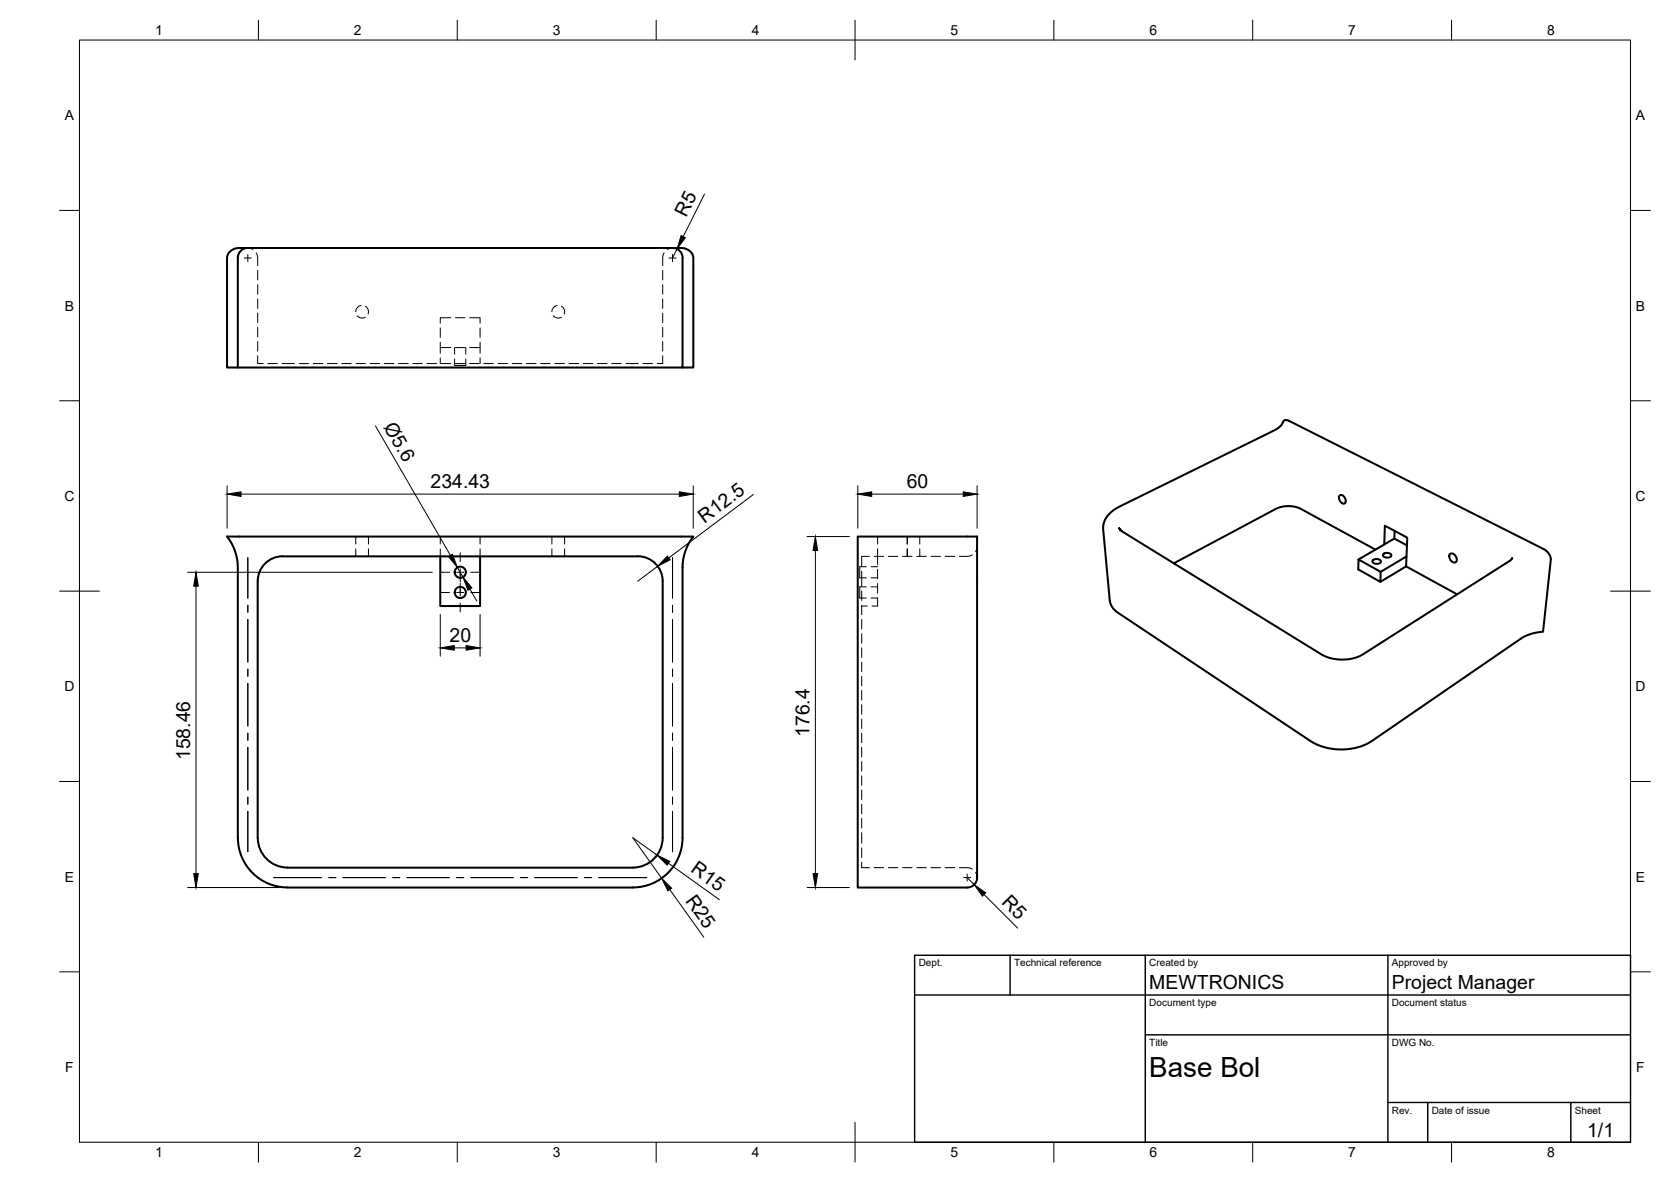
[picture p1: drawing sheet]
<svg xmlns="http://www.w3.org/2000/svg" width="420mm" height="297mm" viewBox="0 0 420 297" stroke-linecap="round" stroke-linejoin="round" font-family="sans-serif">
<!-- layer: Visible -->
<g fill="none" stroke="#000" stroke-width=".51">
<path d="M57.8 63.3l.9-.7 .8-.2 2.8-.1a2.47 2.47 0 0 0-2.5 2.5v27.6h-2.7v-27.7l.2-.8zM62.3 62.3h109.1l.8 .1 1.4 .9 .5 .6 .2 .8v27.7h-2.7M169.1 62.3a2.51 2.51 0 0 1 2.5 2.5M171.6 64.8v27.6h-111.8M71.1 139.8h89.3a6.3 6.3 0 0 1 6.2 6.2M71.1 139.8a6.3 6.3 0 0 0-6.3 6.2M110.7 139.8v12.5h10v-12.5M279 129.1l2.2-1.6 39.2-19.3 1.7-1.2 .7-1.3 .9-.1 65 32.8 1 1.1 .3 1.1-2 18.2a11.4 11.4 0 0 0-5.6 1.7l-37.4 25.7a15.1 15.1 0 0 1-15.5 0l-48.3-32.1a4.5 4.5 0 0 1-2.2-3.2l-1.6-18 .1-1.2 .3-1zM281.4 132.7l.3 .5 .6 .4 50.2 31 1.8 .7 2.4 .4 3.2-.2 1.4-.4 1.3-.6 37.1-23.6 .5-.7M336.9 124.5a1.25 1.25 0 0 1 1.3 .6 1.25 1.25 0 0 1-.1 1.4 1.37 1.37 0 0 1-1.2-2zM345.8 138.1l-18.7-10.2a7.3 7.3 0 0 0-6.3 0l-25.7 13.7M347.9 139.2a1.28 1.28 0 0 1 1.9 .4 1.24 1.24 0 0 1-2.1-.1z"/>
<path d="M348.1 136.8l.1-4.7 5.6 3-.1 4.7M348.1 136.8l-6.5 3.8M350.6 135.3l3.2 1.7M350.7 133.4l-.1 1.9-2.5 1.5M364.6 139.2a1.39 1.39 0 0 1 1.4 .6 1.39 1.39 0 0 1 .1 1.5 1.39 1.39 0 0 1-1.4-.6 1.39 1.39 0 0 1-.1-1.5zM64.8 146.1v64.4a7.5 7.5 0 0 0 7.5 7.5M166.6 146.1v64.4a7.5 7.5 0 0 1-7.5 7.5M345.2 140.8a1.27 1.27 0 0 1 2 .4 1.25 1.25 0 0 1-2.1-.2zM347.1 146.2l.1-2.5-5.6-3.1-.1 2.5 5.6 3.1 6.4-3.9 12.9 7.1M353.5 142.3l.2-2.5-6.5 3.9M59.8 210.5a12.5 12.5 0 0 0 12.5 12.5h86.8a12.5 12.5 0 0 0 12.5-12.5v-67.9a12.6 12.6 0 0 1 2.7-7.8h-117.2a12.6 12.6 0 0 1 2.7 7.8v67.9M72.3 218h86.8"/>
<path d="M245.7 220.5a2.51 2.51 0 0 1-2.5 2.5h-27.5v-88.2h30v85.7"/>
<circle cx="115.7" cy="143.8" r="1.41"/>
<circle cx="115.7" cy="148.9" r="1.41"/>
</g>
<!-- layer: Hidden -->
<g fill="none" stroke="#000" stroke-width=".25">
<path d="M62.3 62.3l1.3 .4M64.4 63.5l.1 .1a5 5 0 0 1 .3 3.2M64.8 68v2.3M64.8 71.5v2.4M64.8 75.1v2.4M64.8 78.7v2.4M89.8 79.4a1.62 1.62 0 0 0 2 .3M90.8 76.8a1.59 1.59 0 0 0-1.3 1.5M91.9 76.9a1.6 1.6 0 0 1 .6 2M113.3 79.8h-2.6v1.4M114.5 79.8h2.4M118.1 79.8h2.6v1.4"/>
<path d="M139.1 79.4a1.66 1.66 0 0 0 2.1 .3M140.1 76.8a1.6 1.6 0 0 0-1.3 1.5M141.2 76.9a1.58 1.58 0 0 1 .7 2M166.6 68v2.3M166.6 71.5v2.4M166.6 75.1v2.4M166.6 78.7v2.4M167 63.5v.1a5 5 0 0 0-.4 3.2M169.1 62.3l-1.3 .4M64.8 89.4v2h1.4M64.8 82.3v2.4M64.8 85.8v2.4"/>
<path d="M67.4 91.4h2.3M70.9 91.4h3.1M75.2 91.4h2.4M78.8 91.4h2.4M82.4 91.4h2.4M85.9 91.4h2.4M89.5 91.4h2.4M93.1 91.4h2.4M96.6 91.4h2.4M100.2 91.4h2.4M103.8 91.4h2.4M107.4 91.4h2.3"/>
<path d="M110.7 82.4v2.4M110.7 86v1.3M110.7 89.9v1.5M110.9 91.4h2.4M113.3 87.3h-2.6v1.5M114.3 90.2v1.6h2.8v-1.6M114.3 87.3v1.7M114.5 91.4h2.4M114.5 87.3h2.4M117.1 87.3v1.7M118.1 87.3h2.6v1.5M118.1 91.4h2.4"/>
<path d="M120.7 82.4v2.4M120.7 86v1.3M120.7 89.9v1.5M121.7 91.4h2.3M125.2 91.4h2.4M128.8 91.4h2.4M132.4 91.4h2.4M136 91.4h2.3M139.5 91.4h2.4M143.1 91.4h2.4M146.7 91.4h2.4M150.2 91.4h2.4"/>
<path d="M153.8 91.4h2.4M157.4 91.4h3.1M161.7 91.4h2.4M166.6 89.4v2h-1.4M166.6 82.3v2.4M166.6 85.8v2.4M89.5 134.8v1.9M89.5 137.9v1.9M92.6 134.8v1.9M92.6 137.9v1.9M110.7 134.8v1.9M110.7 137.9v1.9"/>
<path d="M120.7 134.8v1.9M120.7 137.9v1.9M138.8 134.8v1.9M138.8 137.9v1.9M142 134.8v1.9M142 137.9v1.9M218.6 139.8h-1.9v2.5M219.8 139.8h2.4M220.7 134.8v1.9M220.7 137.9v4M223.4 139.8h2.4M226.9 139.8h2.4"/>
<path d="M228.1 134.8v1.9M228.1 137.9v1.9M228.2 134.8v1.9M228.2 137.9v1.9M230.5 139.8h2.4M231.3 134.8v1.9M231.3 137.9v1.9M234.1 139.8h2.4M237.7 139.8h2.4M244.5 139.4l-.1 .1a5 5 0 0 1-3.2 .3M245.7 137.3l-.4 1.3M216.7 143.5v3.8"/>
<path d="M216.7 148.5v2.4M216.7 152.1v2.4M216.7 155.7v2.4M216.7 159.2v2.4M216.7 152.3h1.4M217.8 147.5h-1.6v2.8h1.6M217.8 142.4h-1.6v2.8h1.6M219 150.3h1.7M219 147.5h1.7M219 145.2h1.7M219 142.4h1.7M220.7 150.2v2.1h-1.4"/>
<path d="M220.7 143.1v2.4M220.7 146.6v2.4M216.7 162.8v2.4M216.7 166.4v2.4M216.7 170v2.3M216.7 173.5v2.4M216.7 177.1v2.4M216.7 180.7v2.4M216.7 184.3v2.3M216.7 187.8v2.4M216.7 191.4v2.4M216.7 195v2.3"/>
<path d="M216.7 198.6v2.3M216.7 216.7v1.3h1.9M216.7 213.1v2.4M216.7 209.3v2.6M216.7 202.1v2.4M216.7 205.7v2.4M219.8 218h2.4M223.4 218h2.4M226.9 218h2.4M230.5 218h2.4M234.1 218h2.4M237.7 218h2.4"/>
<path d="M241.2 218a5 5 0 0 1 3.2 .4h.1M245.3 219.3l.4 1.2"/>
</g>
<!-- layer: BORDER -->
<g fill="none" stroke="#000" stroke-width=".25">
<path d="M20 10.1h390v276.9h-390zM65 5.1v5M115 5.1v5M165 5.1v5M215 5.1v10M265 5.1v5M315 5.1v5M365 5.1v5M15 52.9h5M410 52.9h5M15 100.7h5M410 100.7h5"/>
<path d="M15 148.6h10M405 148.6h10M15 196.4h5M410 196.4h5M15 244.2h5M410 244.2h5M65 287v5M115 287v5M165 287v5M215 282.1v9.9M265 287v5M315 287v5"/>
<path d="M365 287v5"/>
</g>
<!-- layer: TITLEBLOCK -->
<path d="M230 240.1h180v46.9h-180zM230 250h180M254 240.1v9.9M288 240.1v46.9M349 240.1v46.9M288 260.1h122M349 277.1h61M359 277.1v9.9M395 277.1v9.9" fill="none" stroke="#000" stroke-width=".36"/>
<!-- layer: Smart Centers -->
<g fill="none" stroke="#000" stroke-width=".25">
<path d="M61.4 64.8h1.8M62.3 64v1.7M168.2 64.8h1.8M169.1 64v1.7M115.7 138.9v2.2M62.3 140.2v10.1M62.3 152.1v1.8M62.3 155.7v10.7M110.8 148.9h2.2M110.8 143.8h2.2M114.8 148.9h1.8M114.8 143.8h1.8"/>
<path d="M115.7 142.9v3.3M115.7 146.5v3.3M115.7 151.6v2.2M118.4 148.9h2.2M118.4 143.8h2.2M169.1 140.2v10.1M169.1 152.1v1.8M169.1 155.7v10.7M62.3 168.2v1.8M62.3 171.7v10.7M169.1 168.2v1.8M169.1 171.7v10.7"/>
<path d="M62.3 184.2v1.8M62.3 187.8v10.7M169.1 184.2v1.8M169.1 187.8v10.7M62.3 200.3v1.8M62.3 203.9v10.1M169.1 200.3v1.8M169.1 203.9v10.1M243.2 219.7v1.7M68.8 220.5h12.1M82.7 220.5h1.8M86.2 220.5h10.8"/>
<path d="M98.7 220.5h1.8M102.3 220.5h10.7M114.8 220.5h1.8M118.4 220.5h10.7M130.9 220.5h1.8M134.5 220.5h10.7M147 220.5h1.7M150.5 220.5h12.1M242.3 220.5h1.8"/>
</g>
<!-- layer: FD_Dimensions -->
<g fill="none" stroke="#000" stroke-width=".25">
<path d="M177.1 48.8l-5.3 10.7M170.2 62.6l-1.1 2.2M94.4 107l18.9 32.6M57.1 122.1v10.6M60.6 124.2h110.2M174.3 122.1v10.6M189.4 124.3l-21.3 15.9M202.9 134.8h10.7M205 138.3v81.2M215.7 122.1v10.6M219.2 124.2h23M245.7 122.1v10.6"/>
<path d="M47.2 143.8h61.5M49.3 147.3v72.2M110.7 154.4v10.5M115 142.6l1.4 2.4M118.2 148l1.7 3.1M120.7 154.4v10.5M165.4 142.3l-5 3.8M114.2 162.8h3M165.2 214.9l-6.1-4.4 7.3 10.2M168.1 216.9l12.8 9.2M47.2 223h23M168.4 223.5l8.6 12"/>
<path d="M202.9 223h10.7M243.2 220.5l1.7 1.8M247.4 224.8l8.5 8.4"/>
</g>
<g fill="#000" stroke="#000" stroke-width=".25">
<path d="M171.3 59.2l1 .5-2.1 2.9zM57.1 124.2l3.5-.6v1.2zM112.8 139.9l.9-.6 1.3 3.3zM167.8 139.7l.7 1-3.1 1.6zM170.8 123.6l3.5 .6-3.5 .6zM205 134.8l.6 3.5h-1.2zM215.7 124.2l3.5-.6v1.2zM242.2 123.6l3.5 .6-3.5 .6zM49.3 143.8l.6 3.5h-1.2zM116.4 145l2.3 2.8-1 .5zM110.7 162.8l3.5-.6v1.2zM117.2 162.2l3.5 .6-3.5 .6z"/>
<path d="M48.7 219.5h1.2l-.6 3.5zM165.2 214.9l3.2 1.6-.7 .9zM204.4 219.5h1.2l-.6 3.5zM166.4 220.7l2.5 2.5-1 .7zM244.9 222.3l2.9 2.1-.8 .8z"/>
</g>
<text font-size="7" x="289" y="270.6">Base Bol</text>
<g font-size="4.9">
<text x="172.5" y="54.8" transform="rotate(-63 172.5 54.8)">R5</text>
<text x="96.4" y="107.3" transform="rotate(60 96.4 107.3)">Ø5.6</text>
<text x="108.3" y="122.7">234.43</text>
<text x="228" y="122.7">60</text>
<text x="177.2" y="131.6" transform="rotate(-37 177.2 131.6)">R12.5</text>
<text x="113" y="161.4">20</text>
<text x="203.6" y="185.2" transform="rotate(-90 203.6 185.2)">176.4</text>
<text x="47.8" y="191.1" transform="rotate(-90 47.8 191.1)">158.46</text>
<text x="173.4" y="219" transform="rotate(35 173.4 219)">R15</text>
<text x="172.2" y="226.4" transform="rotate(55 172.2 226.4)">R25</text>
<text x="251.7" y="226.9" transform="rotate(45 251.7 226.9)">R5</text>
<text x="289" y="248.5">MEWTRONICS</text>
<text x="350" y="248.5">Project Manager</text>
<text x="399.1" y="285.7">1/1</text>
</g>
<g font-size="3.5">
<text x="39" y="8.8">1</text>
<text x="89" y="8.8">2</text>
<text x="139" y="8.8">3</text>
<text x="189" y="8.8">4</text>
<text x="239" y="8.8">5</text>
<text x="289" y="8.8">6</text>
<text x="339" y="8.8">7</text>
<text x="389" y="8.8">8</text>
<text x="16.3" y="30.2">A</text>
<text x="411.3" y="30.2">A</text>
<text x="16.3" y="78">B</text>
<text x="411.3" y="78">B</text>
<text x="16.2" y="125.9">C</text>
<text x="411.2" y="125.9">C</text>
<text x="16.2" y="173.7">D</text>
<text x="411.2" y="173.7">D</text>
<text x="16.3" y="221.6">E</text>
<text x="411.3" y="221.6">E</text>
<text x="16.4" y="269.4">F</text>
<text x="411.4" y="269.4">F</text>
<text x="39" y="290.8">1</text>
<text x="89" y="290.8">2</text>
<text x="139" y="290.8">3</text>
<text x="189" y="290.8">4</text>
<text x="239" y="290.8">5</text>
<text x="289" y="290.8">6</text>
<text x="339" y="290.8">7</text>
<text x="389" y="290.8">8</text>
</g>
<g font-size="2.5">
<text x="231" y="242.9">Dept.</text>
<text x="255" y="242.9">Technical reference</text>
<text x="289" y="242.9">Created by</text>
<text x="350" y="242.9">Approved by</text>
<text x="289" y="252.8">Document type</text>
<text x="350" y="252.8">Document status</text>
<text x="289" y="262.9">Title</text>
<text x="350" y="262.9">DWG No.</text>
<text x="350" y="279.9">Rev.</text>
<text x="360" y="279.9">Date of issue</text>
<text x="396" y="279.9">Sheet</text>
</g>
</svg>
